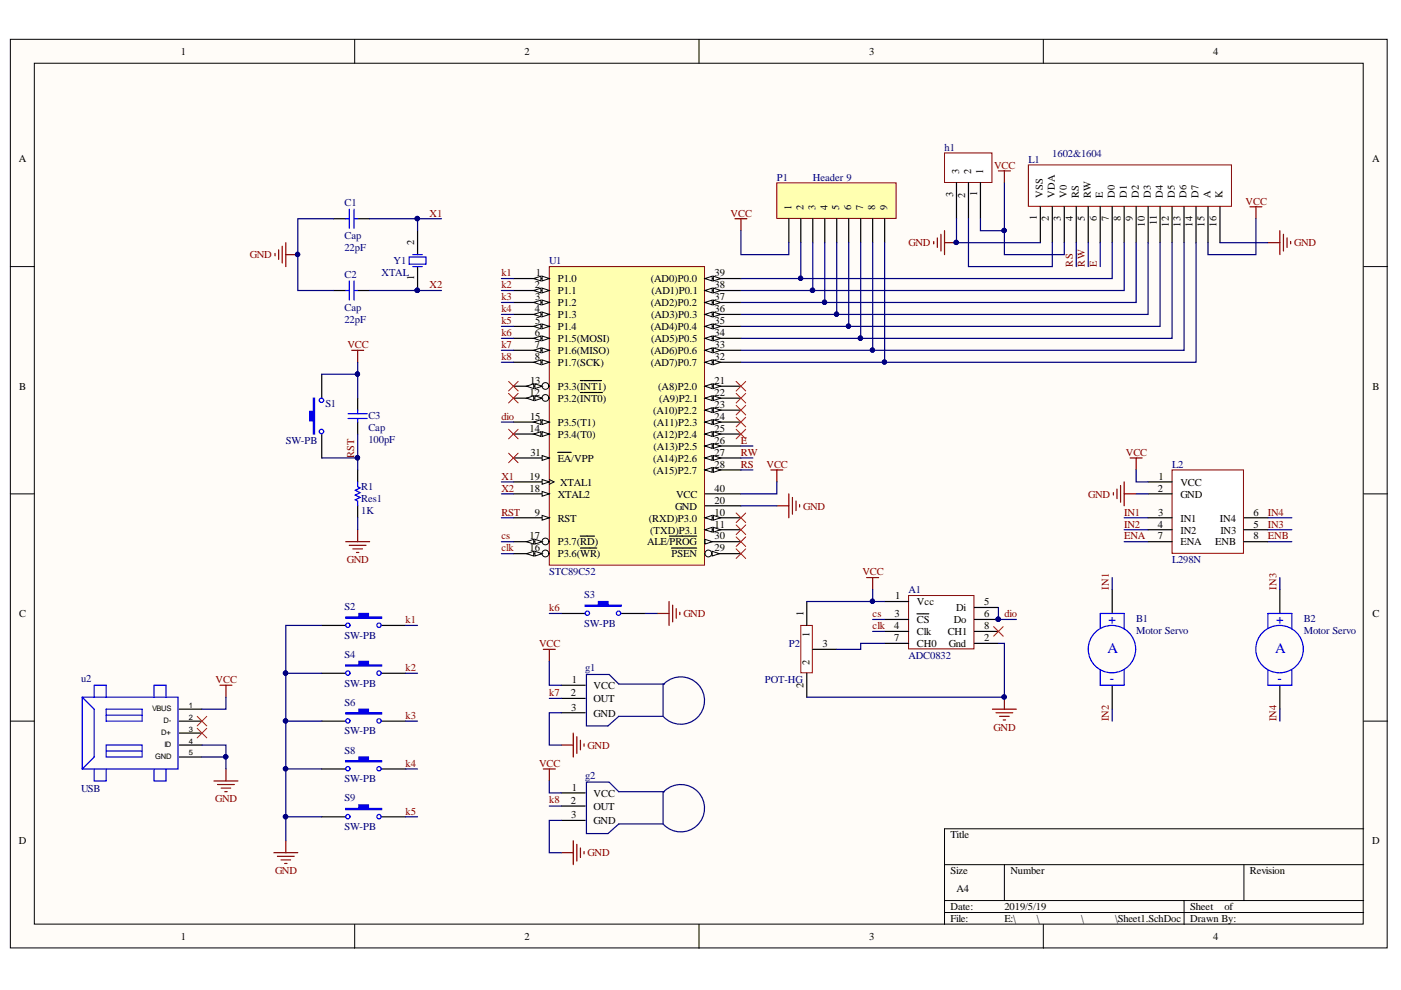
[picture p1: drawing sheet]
# Altium schematic sheet Sheet1.SchDoc
size A4

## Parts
A1  ADC0832
B1  Motor Servo  [RAD-0.4]
B2  Motor Servo  [RAD-0.4]
C1  Cap  value 22pF  [RAD-0.3]
C2  Cap  value 22pF  [RAD-0.3]
C3  Cap  value 100pF  [RAD-0.3]
g1  光电三极管
g2  光电三极管
h1  滑动变阻器
L1  1602&1604
L2  L298N
P1  Header 9  [HDR1X9]
P2  POT-HG
R1  Res1  value 1K  [AXIAL-0.3]
S1  SW-PB  [SPST-2]
S2  SW-PB  [SPST-2]
S3  SW-PB  [SPST-2]
S4  SW-PB  [SPST-2]
S6  SW-PB  [SPST-2]
S8  SW-PB  [SPST-2]
S9  SW-PB  [SPST-2]
U1  STC89C52  [DIP-40]
u2  USB
Y1  XTAL  [R38]

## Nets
GND: A1.2(Gnd) C1.1 C2.1 g1.3(GND) g2.3(GND) h1.3 L1.1(VSS) L1.16(K) L2.2(GND) P2.2 R1.1 S2.1 S3.2 S4.1 S6.1 S8.1 S9.1 U1.20(GND) u2.4(ID) u2.5(GND)
VCC: A1.1(Vcc) C3.2 g1.1(VCC) g2.1(VCC) h1.1 L1.3(V0) L1.15(A) L2.1(VCC) P1.1 P2.1 S1.2 U1.40(VCC) u2.1(VBUS)
clk: A1.4(Clk) U1.16(P3.6(~{WR}))
cs: A1.3(~{CS}) U1.17(P3.7(~{RD}))
dio: A1.5(Di) A1.6(Do) U1.15(P3.5(T1))
E: L1.6(E) U1.26((A13)P2.5)
ENA: L2.7(ENA)
ENB: L2.8(ENB)
IN1: B1.1(+) L2.3(IN1)
IN2: B1.2(-) L2.4(IN2)
IN3: B2.1(+) L2.5(IN3)
IN4: B2.2(-) L2.6(IN4)
k1: S2.2 U1.1(P1.0)
k2: S4.2 U1.2(P1.1)
k3: S6.2 U1.3(P1.2)
k4: S8.2 U1.4(P1.3)
k5: S9.2 U1.5(P1.4)
k6: S3.1 U1.6(P1.5(MOSI))
k7: g1.2(OUT) U1.7(P1.6(MISO))
k8: U1.8(P1.7(SCK))
RS: L1.4(RS) U1.28((A15)P2.7)
RST: C3.1 R1.2 S1.1 U1.9(RST)
RW: L1.5(RW) U1.27((A14)P2.6)
X1: C1.2 U1.19(XTAL1) Y1.2(OSC2)
X2: C2.2 U1.18(XTAL2) Y1.1(OSC1)
NetA1_7: A1.7(CH0) P2.3
Neth1_2: h1.2 L1.2(VDA)
NetL1_7: L1.7(D0) P1.2 U1.39((AD0)P0.0)
NetL1_8: L1.8(D1) P1.3 U1.38((AD1)P0.1)
NetL1_9: L1.9(D2) P1.4 U1.37((AD2)P0.2)
NetL1_10: L1.10(D3) P1.5 U1.36((AD3)P0.3)
NetL1_11: L1.11(D4) P1.6 U1.35((AD4)P0.4)
NetL1_12: L1.12(D5) P1.7 U1.34((AD5)P0.5)
NetL1_13: L1.13(D6) P1.8 U1.33((AD6)P0.6)
NetL1_14: L1.14(D7) P1.9 U1.32((AD7)P0.7)

Not connected (* = marked no-connect by the designer): A1 8(CH1)*; g2 2(OUT); U1 10((RXD)P3.0)* 11((TXD)P3.1)* 12(P3.2(~{INT0}))* 13(P3.3(~{INT1}))* 14(P3.4(T0))* 21((A8)P2.0)* 22((A9)P2.1)* 23((A10)P2.2)* 24((A11)P2.3)* 25((A12)P2.4)* 29(~{PSEN})* 30(ALE/~{PROG})* 31(~{EA}/VPP)*; u2 2(D-)* 3(D+)*

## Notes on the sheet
- Labels drawn without touching a wire or pin: k8
